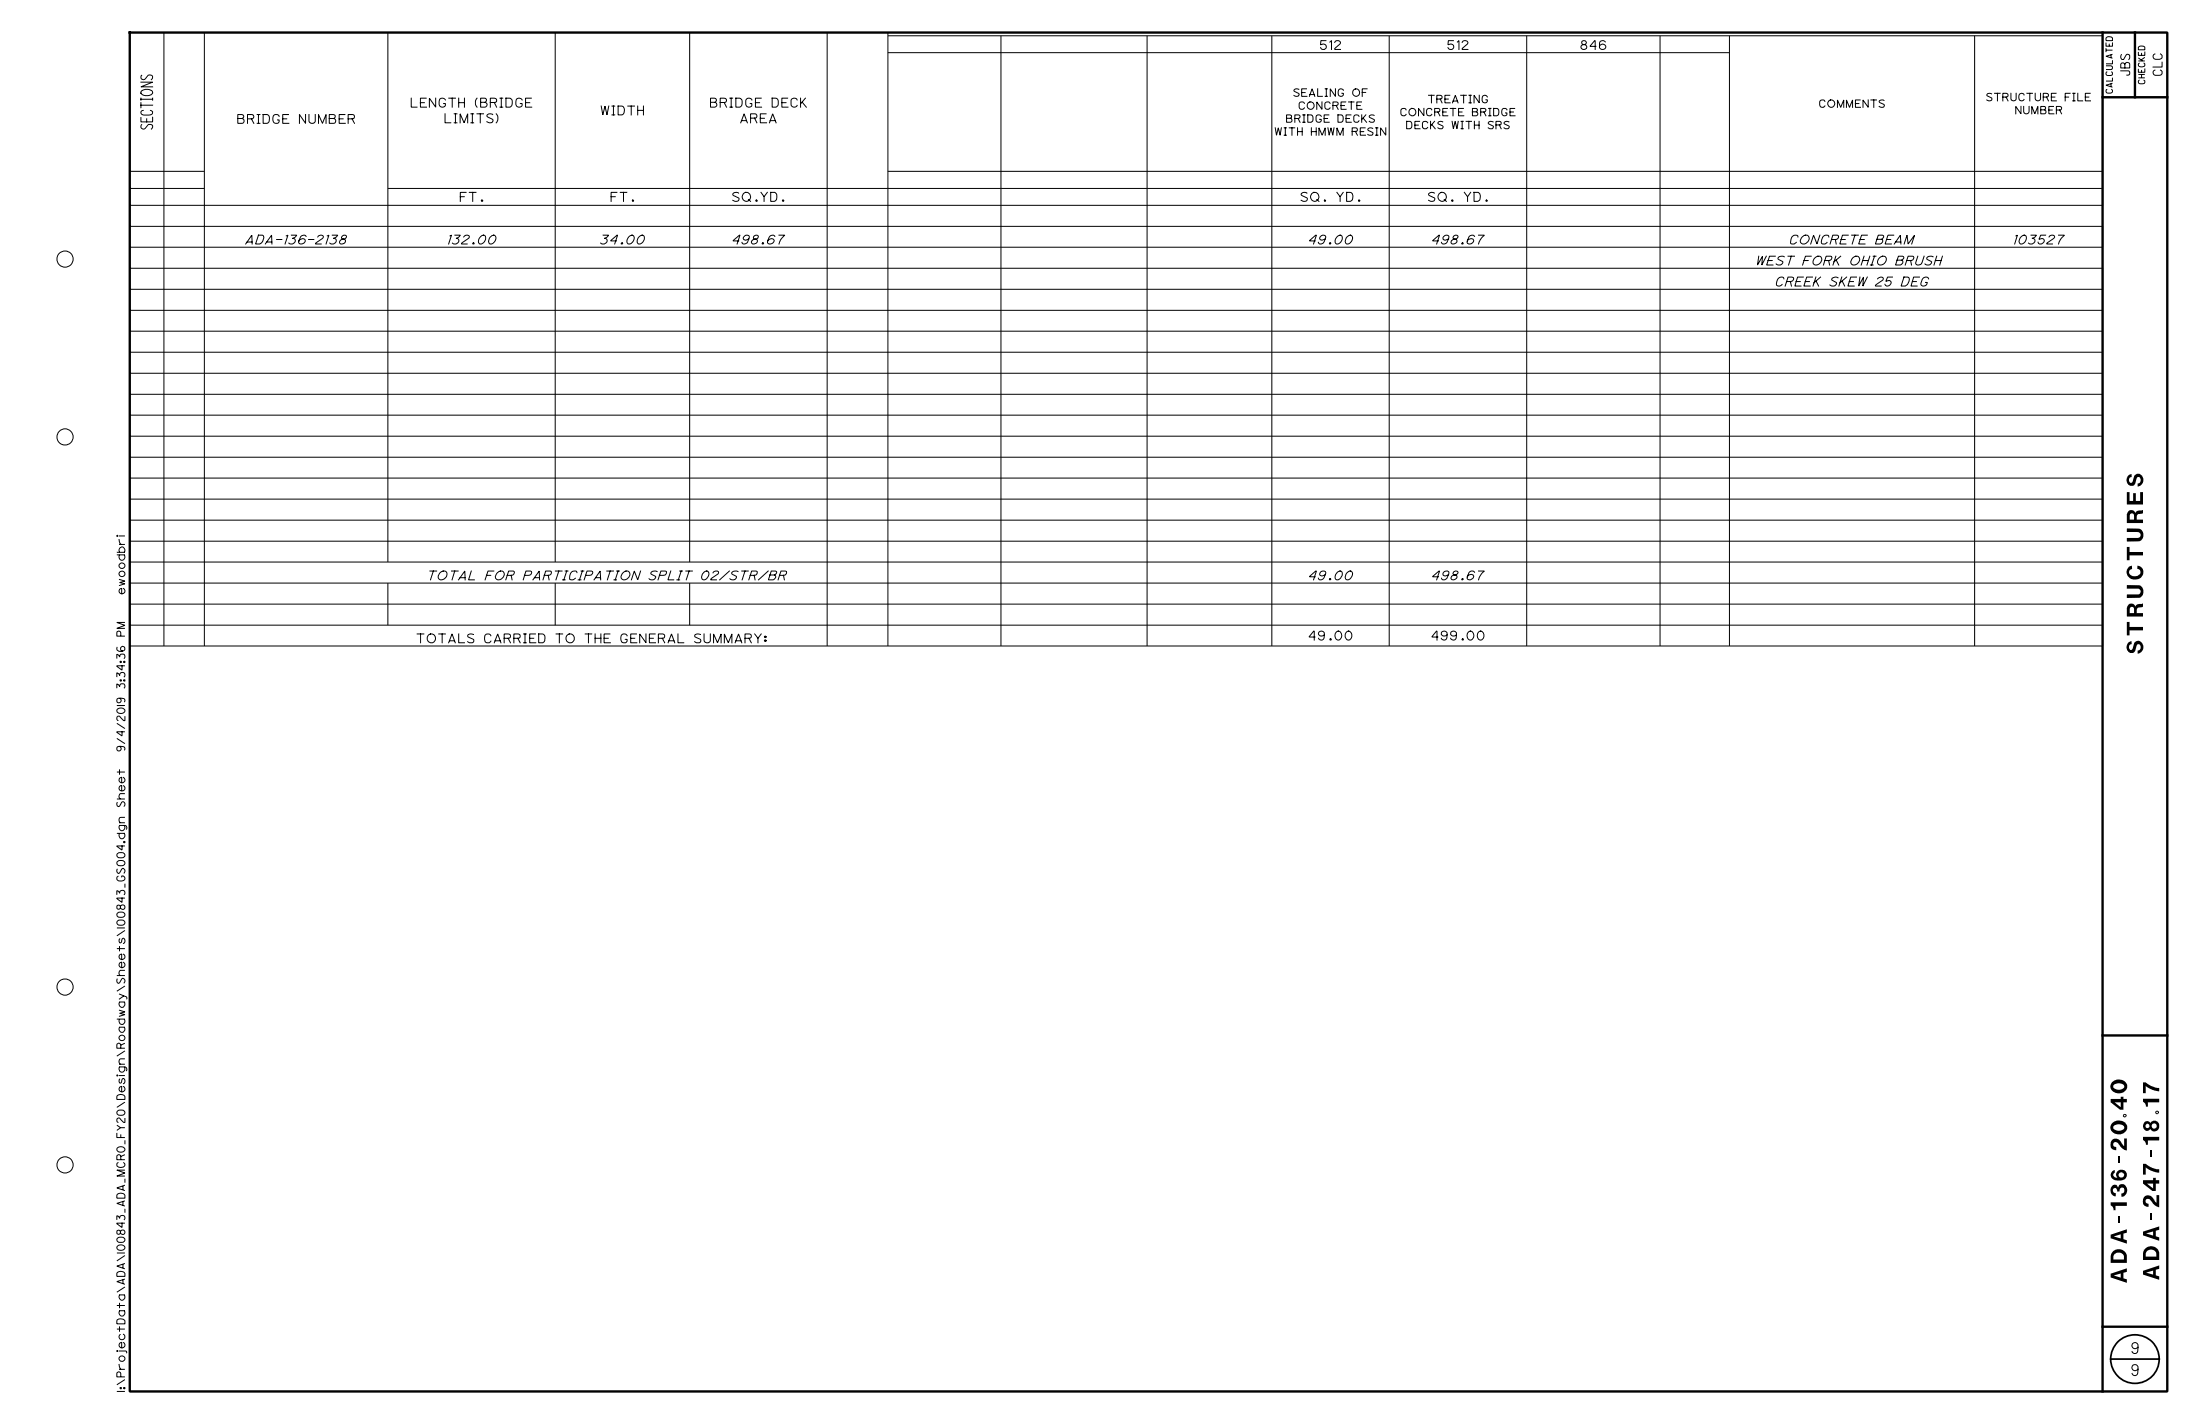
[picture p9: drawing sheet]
<svg xmlns="http://www.w3.org/2000/svg" width="432mm" height="279mm" viewBox="0 0 432 279" stroke-linecap="round" stroke-linejoin="round" font-family="sans-serif">
<g fill="none" stroke="#000" stroke-width=".2">
<path d="M27.7 16.1h2.3l-2.3 .9h2.3M27.7 19.3v.3M27.7 19.5h2.3M27.8 17.8a1.49 1.49 0 0 1 2.2 .3v.1a1.45 1.45 0 0 1-2.3 0zM27.8 14.8a.5 .5 0 0 0 0 .7 .5 .5 0 0 0 .7 0l.5-.7a.53 .53 0 0 1 .8 0 .53 .53 0 0 1-.1 .8M30 19.3v.3M32.2 6.4v120.4M40.1 6.4v120.4M76.1 6.4v103.9M109 6.4v103.9M135.4 6.4v103.9M162.3 6.4v120.4"/>
<path d="M174.3 10.3h165.1M174.3 7h238.4M174.3 6.4v120.4M196.5 7v119.8M225.1 7v119.8M249.6 7v119.8M272.7 7v119.8M299.6 7v119.8M325.8 7v119.8M339.4 7v119.8M387.6 7v119.8M25.5 37h14.6"/>
<path d="M25.5 33.6h14.6M27.7 20.1v1M27.7 20.6h2.3M27.8 24.4v.1a.51 .51 0 0 0 0 .7 .51 .51 0 0 0 .7 0l.5-.7a.53 .53 0 0 1 .8 0 .53 .53 0 0 1-.1 .8M28.1 21.7a.47 .47 0 0 0-.5 .5 .47 .47 0 0 0 .7 .4h.3a1.01 1.01 0 0 0 1.4-.6l-.1-.2-.4-.1M28.8 23.3v.6M30 23v.9h-2.3v-.8M76.1 37h336.6M174.3 33.6h238.4M25.5 40.3h387.2v-33.9h-387.2v120.4h387.2v-74.2h-387.2M25.5 56.8h387.2M25.5 44.4h387.2v4.1h-387.2"/>
<path d="M25.5 77.4h387.2M25.5 73.2h387.2M25.5 69.1h387.2M25.5 65h387.2M25.5 60.9h387.2M25.5 97.9h387.2M25.5 93.8h387.2M25.5 89.7h387.2M25.5 85.6h387.2M25.5 81.5h387.2M25.5 118.5h387.2M25.5 114.4h387.2"/>
<path d="M25.5 110.3h387.2M25.5 106.2h387.2M25.5 102.1h387.2M76.1 114.4v8.3M109 114.4v8.3M135.4 114.4v8.3M25.5 122.7h387.2"/>
<circle cx="12.8" cy="50.8" r="1.59"/>
<circle cx="12.8" cy="85.7" r="1.59"/>
<circle cx="12.8" cy="193.7" r="1.59"/>
<circle cx="12.8" cy="228.6" r="1.59"/>
</g>
<path d="M25.5 6.4h399.9v266.6h-399.9zM412.7 6.4v266.6M412.7 19.1h12.7M419 6.4v12.7M412.7 203.2h12.7M412.7 260.3h12.7" fill="none" stroke="#000" stroke-width=".47"/>
<g fill="none" stroke="#000" stroke-width=".34">
<path d="M414.3 266.7h9.5"/>
<circle cx="419" cy="266.7" r="4.8"/>
</g>
<g font-size="3.2">
<text x="420.6" y="128.3" transform="rotate(-90 420.6 128.3)">STRUC TURES</text>
<text x="417.5" y="217.8" transform="rotate(-90 417.5 217.8)">40</text>
<text x="423.8" y="217.1" transform="rotate(-90 423.8 217.1)">17</text>
<text x="417.5" y="251.7" transform="rotate(-90 417.5 251.7)">A D A -136-20.</text>
<text x="423.8" y="251.1" transform="rotate(-90 423.8 251.1)">A D A -247-18.</text>
</g>
<g font-size="2.2">
<text x="418.4" y="265.6">9</text>
<text x="418.4" y="269.9">9</text>
</g>
<g font-size="1.8">
<text x="418" y="14.7" transform="rotate(-90 418 14.7)">JBS</text>
<text x="424.4" y="14.8" transform="rotate(-90 424.4 14.8)">CLC</text>
</g>
<g font-size="1.7">
<text x="259.2" y="9.7">512</text>
<text x="284.2" y="9.7">512</text>
<text x="310.3" y="9.7">846</text>
<text x="80.7" y="21">LENGTH (BRIDGE</text>
<text x="118" y="22.5">WIDTH</text>
<text x="139.4" y="21">BRIDGE DECK</text>
<text x="46.7" y="24.2">BRIDGE NUMBER</text>
<text x="87.4" y="24.1">LIMITS)</text>
<text x="145.4" y="24.1">AREA</text>
<text x="90.3" y="39.5">FT.</text>
<text x="120" y="39.5">FT.</text>
<text x="143.8" y="39.5">SQ.YD.</text>
<text x="255.4" y="39.5">SQ. YD.</text>
<text x="280.4" y="39.5">SQ. YD.</text>
<text x="48.2" y="47.9">ADA-136-2138</text>
<text x="87.8" y="47.9">132.00</text>
<text x="117.8" y="47.9">34.00</text>
<text x="143.7" y="47.9">498.67</text>
<text x="256.8" y="47.9">49.00</text>
<text x="281" y="47.9">498.67</text>
<text x="351.2" y="47.9">CONCRETE BEAM</text>
<text x="395.1" y="47.9">103527</text>
<text x="344.6" y="52">WEST FORK OHIO BRUSH</text>
<text x="348.5" y="56.1">CREEK SKEW 25 DEG</text>
<text x="71.6" y="113.8">TOTAL FOR PARTICIPATION SPLIT 02/STR/BR</text>
<text x="256.8" y="113.8">49.00</text>
<text x="281" y="113.8">498.67</text>
<text x="257" y="125.6">49.00</text>
<text x="281.1" y="125.6">499.00</text>
<text x="70" y="126.1">TOTALS CARRIED TO THE GENERAL SUMMARY:</text>
</g>
<g font-size="1.6">
<text x="24.5" y="116.5" transform="rotate(-90 24.5 116.5)">ewoodbri</text>
<text x="24.5" y="124.8" transform="rotate(-90 24.5 124.8)">PM</text>
<text x="24.5" y="129.2" transform="rotate(-90 24.5 129.2)">36</text>
<text x="24.5" y="137.9" transform="rotate(-90 24.5 137.9)">9</text>
<text x="24.5" y="135.1" transform="rotate(-90 24.5 135.1)">3:</text>
<text x="24.5" y="132.9" transform="rotate(-90 24.5 132.9)">34:</text>
<text x="24.5" y="147.3" transform="rotate(-90 24.5 147.3)">9/4/201</text>
<text x="24.5" y="158.3" transform="rotate(-90 24.5 158.3)">Sheet</text>
<text x="24.5" y="164.6" transform="rotate(-90 24.5 164.6)">dgn</text>
<text x="24.5" y="181.5" transform="rotate(-90 24.5 181.5)">00843_GS004.</text>
<text x="24.5" y="210.4" transform="rotate(-90 24.5 210.4)">gn\Roadway\Sheets\1</text>
<text x="24.5" y="245.3" transform="rotate(-90 24.5 245.3)">00843_ADA_MCRO_FY20\Desi</text>
<text x="24.5" y="264.5" transform="rotate(-90 24.5 264.5)">ectData\ADA\1</text>
<text x="24.5" y="273" transform="rotate(-90 24.5 273)">I\Proj</text>
<text x="24.5" y="272.5" transform="rotate(-90 24.5 272.5)">:</text>
</g>
<g font-size="1.5">
<text x="252.5" y="24">BRIDGE DECKS</text>
<text x="254" y="18.9">SEALING OF</text>
<text x="255" y="21.4">CONCRETE</text>
<text x="274.9" y="22.7">CONCRETE BRIDGE</text>
<text x="280.4" y="20.2">TREATING</text>
<text x="357.2" y="21.1">COMMENTS</text>
<text x="390" y="19.8">STRUCTURE FILE</text>
<text x="395.6" y="22.3">NUMBER</text>
<text x="250.3" y="26.5">WITH HMWM RESIN</text>
<text x="276.1" y="25.3">DECKS WITH SRS</text>
</g>
<g font-size="1.3">
<text x="421" y="16.4" transform="rotate(-90 421 16.4)">CHECKED</text>
<text x="414.6" y="18.3" transform="rotate(-90 414.6 18.3)">CALCULATED</text>
</g>
</svg>
